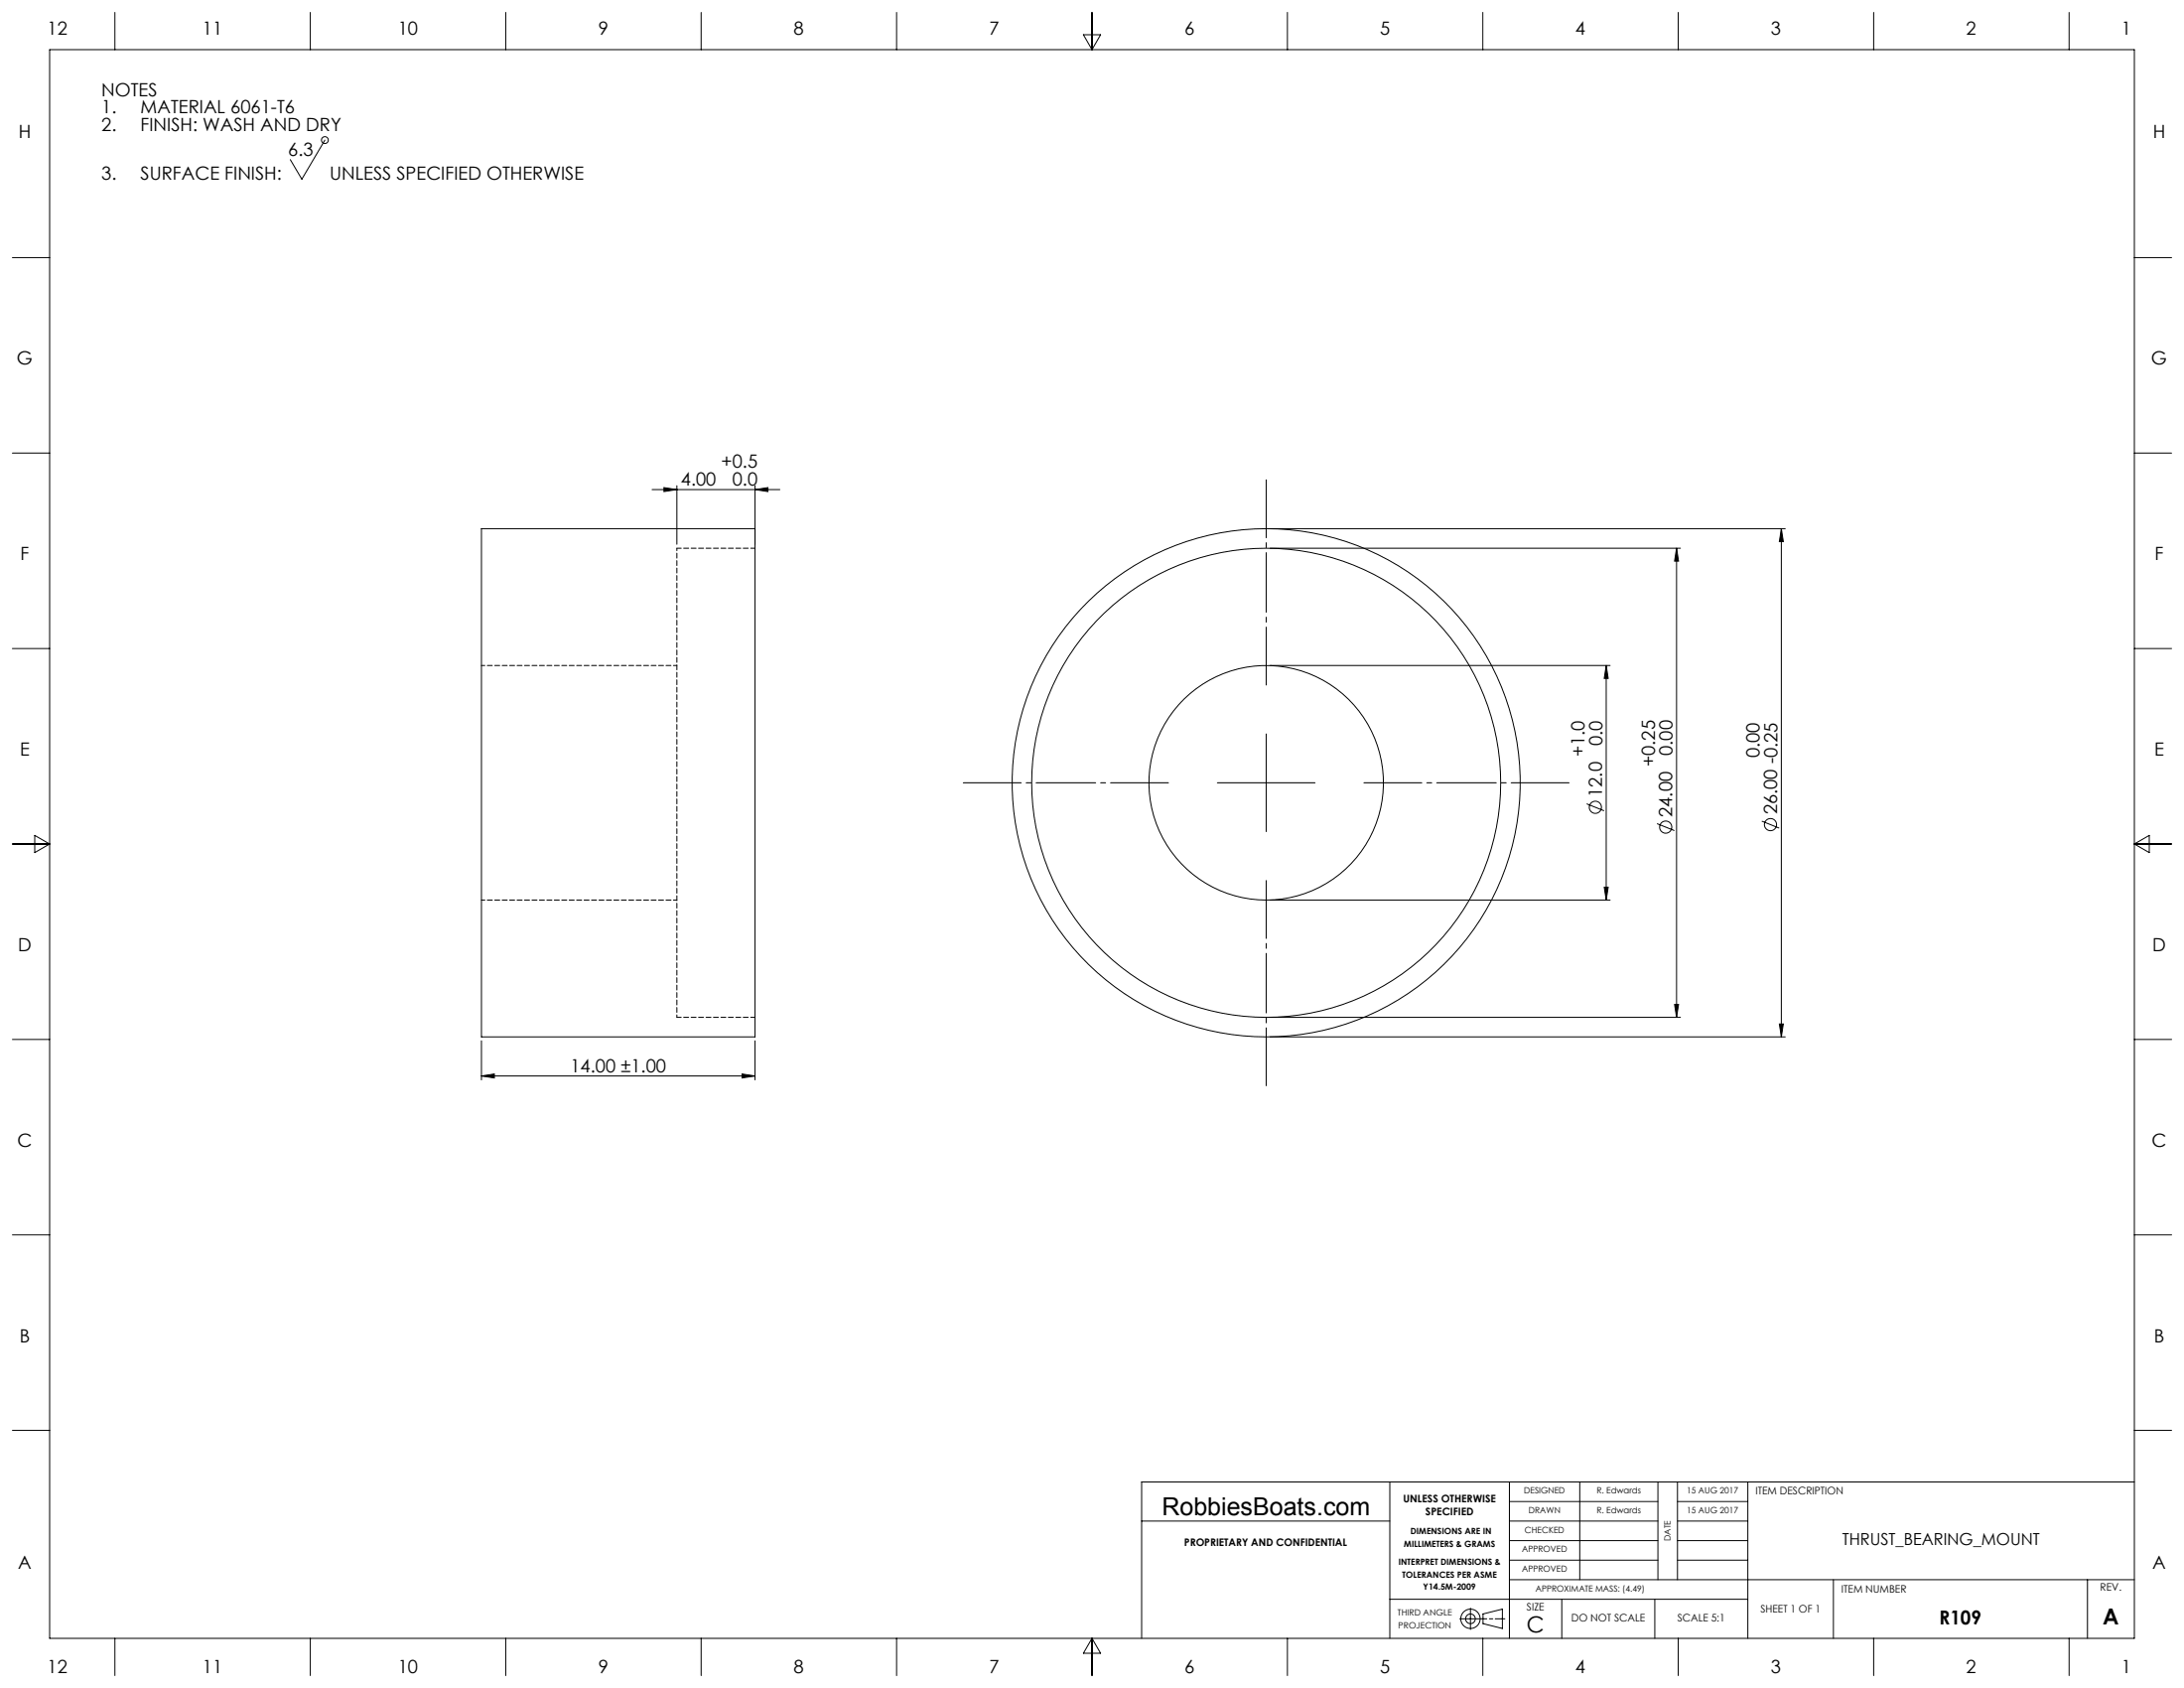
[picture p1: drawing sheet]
<svg xmlns="http://www.w3.org/2000/svg" width="559mm" height="432mm" viewBox="0 0 559 432" stroke-linecap="round" stroke-linejoin="round" font-family="sans-serif">
<g fill="none" stroke="#000" stroke-width=".25">
<path d="M12.7 12.7h533.4v406.4h-533.4zM29.4 3.2v9.5M79.4 3.2v9.5M129.4 3.2v9.5M179.4 3.2v9.5M229.4 3.2v9.5M277.2 8.9h4.4l-2.2 3.8zM279.4 3.2v9.5M329.4 3.2v9.5M379.4 3.2v9.5M429.4 3.2v9.5M479.4 3.2v9.5"/>
<path d="M529.4 3.2v9.5M83.1 35.8l-5.9 10-2.9-5M3.2 65.9h9.5M546.1 65.9h9.5M3.2 115.9h9.5M546.1 115.9h9.5M123.2 135.2h70v130h-70zM166.8 125.2h32.7M169.9 124.7l3.3 .5-3.3 .5zM173.2 124.2v15M193.2 125.2l3.3-.5v1zM193.2 124.2v15"/>
<path d="M325 135.2h131.8M455.8 135.2v130M455.8 135.2l.5 3.3h-1zM325 140.2h105M429 140.2v120M429 140.2l.5 3.3h-1zM3.2 165.9h9.5M325 170.2h87M411 170.2l.5 3.3h-1zM411 170.2v60M546.1 165.9h9.5M324 187.7v25"/>
<path d="M3.2 215.9h9.5M8.9 213.7l3.8 2.2-3.8 2.2zM311.5 200.2h25M406 205.6l4.4 1.8M424 210.7l4.4 1.8M450.8 210.1l4.4 1.7M546.1 215.9h9.5M546.1 215.9l3.8-2.2v4.4zM325 230.2h87M410.5 226.9h1l-.5 3.3zM428.5 256.9h1l-.5 3.3zM3.2 265.9h9.5"/>
<path d="M123.2 275.2l3.3-.5v1zM123.2 266.2v10M123.2 275.2h70M189.9 274.7l3.3 .5-3.3 .5zM193.2 266.2v10M325 260.2h105M325 265.2h131.8M455.3 261.9h1l-.5 3.3zM546.1 265.9h9.5M3.2 315.9h9.5M546.1 315.9h9.5M3.2 365.9h9.5"/>
<path d="M355.6 379.1v40M386.2 379.1v40M404.2 379.1v25M424.2 379.1v25M429.2 379.1v25M447.2 379.1v40M546.1 365.9h9.5M546.1 379.1h-254v40M292.1 389.1h63.5M386.2 389.1h38M386.2 384.1h38M386.2 394.1h38"/>
<path d="M386.2 399.1h38M429.2 389.1h18M429.2 384.1h18M429.2 394.1h18M429.2 399.1h18M29.4 419.1v9.5M79.4 419.1v9.5M129.4 419.1v9.5M179.4 419.1v9.5M229.4 419.1v9.5M279.4 419.1v9.5M279.4 419.1l2.2 3.8h-4.4z"/>
<path d="M329.4 419.1v9.5M355.6 409.1h91.6M373.5 414.1h6.9M376.2 411.4v5.4M379.4 419.1v9.5M379.4 412.9l5-1.3v5l-5-1.3zM381.1 414.1h.9M382.6 414.1h2.4M386.2 404.1h159.9M399.6 409.1v10M423.4 409.1v10M429.4 419.1v9.5"/>
<path d="M469.1 404.1v15M479.4 419.1v9.5M529.4 419.1v9.5M534.1 404.1v15"/>
<circle cx="83.1" cy="35.8" r=".88"/>
<circle cx="324" cy="200.2" r="30"/>
<circle cx="324" cy="200.2" r="65"/>
<circle cx="324" cy="200.2" r="60"/>
<circle cx="408.2" cy="206.5" r="1.56"/>
<circle cx="426.2" cy="211.6" r="1.56"/>
<circle cx="453" cy="210.9" r="1.56"/>
<circle cx="376.2" cy="414.1" r="1.24"/>
<circle cx="376.2" cy="414.1" r="2.47"/>
</g>
<path d="M324 175.2v-52.5M299 200.2h-52.5M349 200.2h52.5M324 225.2v52.5" fill="none" stroke="#000" stroke-width=".25" stroke-dasharray="15.2 1.3 1.3 1.3" stroke-dashoffset=".4"/>
<g fill="#000">
<path d="M193.2 125.2l3.3-.5v1zM169.9 124.7l3.3 .5-3.3 .5z"/>
<path d="M429 140.2l.5 3.3h-1zM428.5 256.9h1l-.5 3.3zM455.8 135.2l.5 3.3h-1zM455.3 261.9h1l-.5 3.3zM411 170.2l.5 3.3h-1zM410.5 226.9h1l-.5 3.3z"/>
<path d="M123.2 275.2l3.3-.5v1zM189.9 274.7l3.3 .5-3.3 .5z"/>
</g>
<path d="M173.2 140.2v120" fill="none" stroke="#000" stroke-width=".25" stroke-dasharray="1.3 .6" stroke-dashoffset=".6"/>
<path d="M193.2 140.2h-20M173.2 260.2h20" fill="none" stroke="#000" stroke-width=".25" stroke-dasharray="1.3 .6" stroke-dashoffset=".2"/>
<path d="M173.2 170.2h-50M123.2 230.2h50" fill="none" stroke="#000" stroke-width=".25" stroke-dasharray="1.3 .6" stroke-dashoffset=".4"/>
<text font-size="6.3" x="297.3" y="387.6">RobbiesBoats.com</text>
<g font-size="5.7">
<text x="390.6" y="417.6">C</text>
<text x="538" y="415.6">A</text>
</g>
<text font-size="4.9" x="496.2" y="415.5">R109</text>
<g font-size="4.7">
<text x="12.1" y="8.8">12</text>
<text x="51.8" y="8.8">11</text>
<text x="101.8" y="8.8">10</text>
<text x="153.1" y="8.8">9</text>
<text x="203.1" y="8.8">8</text>
<text x="253.1" y="8.8">7</text>
<text x="303.1" y="8.8">6</text>
<text x="353.1" y="8.8">5</text>
<text x="403.1" y="8.8">4</text>
<text x="453.1" y="8.8">3</text>
<text x="503.1" y="8.8">2</text>
<text x="542.8" y="8.8">1</text>
<text x="26" y="24.6">NOTES</text>
<text x="26" y="29.1">1.</text>
<text x="36" y="29.1">MATERIAL 6061-T6</text>
<text x="4.7" y="35.4">H</text>
<text x="26" y="33.6">2.</text>
<text x="36" y="33.6">FINISH: WASH AND DRY</text>
<text x="550.8" y="35.4">H</text>
<text x="73.7" y="39.8">6.3</text>
<text x="26" y="45.9">3.</text>
<text x="36" y="45.9">SURFACE FINISH:</text>
<text x="84.4" y="45.9">UNLESS SPECIFIED OTHERWISE</text>
<text x="4.3" y="93.3">G</text>
<text x="550.4" y="93.3">G</text>
<text x="184.6" y="119.7">+0.5</text>
<text x="174.2" y="124.2">4.00</text>
<text x="187.4" y="124.2">0.0</text>
<text x="5.2" y="143.3">F</text>
<text x="551.3" y="143.3">F</text>
<text x="410" y="190.8" transform="rotate(-90 410 190.8)">0.0</text>
<text x="5.1" y="193.3">E</text>
<text x="405.4" y="193.6" transform="rotate(-90 405.4 193.6)">+1.0</text>
<text x="423.4" y="196.1" transform="rotate(-90 423.4 196.1)">+0.25</text>
<text x="428" y="193.2" transform="rotate(-90 428 193.2)">0.00</text>
<text x="450.2" y="193.9" transform="rotate(-90 450.2 193.9)">0.00</text>
<text x="551.2" y="193.3">E</text>
<text x="409.9" y="203.9" transform="rotate(-90 409.9 203.9)">12.0</text>
<text x="427.9" y="209" transform="rotate(-90 427.9 209)">24.00</text>
<text x="454.7" y="208.4" transform="rotate(-90 454.7 208.4)">26.00 -0.25</text>
<text x="4.6" y="243.3">D</text>
<text x="550.7" y="243.3">D</text>
<text x="145.9" y="274.2">14.00 ±1.00</text>
<text x="4.5" y="293.3">C</text>
<text x="550.6" y="293.3">C</text>
<text x="5" y="343.3">B</text>
<text x="551.1" y="343.3">B</text>
<text x="4.6" y="401.3">A</text>
<text x="550.7" y="401.3">A</text>
<text x="12.1" y="427.9">12</text>
<text x="51.8" y="427.9">11</text>
<text x="101.8" y="427.9">10</text>
<text x="153.1" y="427.9">9</text>
<text x="203.1" y="427.9">8</text>
<text x="253.1" y="427.9">7</text>
<text x="303.1" y="427.9">6</text>
<text x="353.1" y="427.9">5</text>
<text x="403.1" y="427.9">4</text>
<text x="453.1" y="427.9">3</text>
<text x="503.1" y="427.9">2</text>
<text x="542.8" y="427.9">1</text>
</g>
<text font-size="4.2" x="471.4" y="395.3">THRUST_BEARING_MOUNT</text>
<g font-size="2.7">
<text x="449.2" y="382.4">ITEM DESCRIPTION</text>
<text x="359" y="384.2">UNLESS OTHERWISE</text>
<text x="364.7" y="387.7">SPECIFIED</text>
<text x="303" y="395.4">PROPRIETARY AND CONFIDENTIAL</text>
<text x="471.2" y="407.4">ITEM NUMBER</text>
<text x="537.4" y="406.9">REV.</text>
<text x="390.7" y="411.9">SIZE</text>
<text x="450.5" y="412.4">SHEET 1 OF 1</text>
<text x="402" y="414.8">DO NOT SCALE</text>
<text x="429.2" y="414.9">SCALE 5:1</text>
</g>
<g font-size="2.2">
<text x="390" y="382.1">DESIGNED</text>
<text x="408.5" y="382.1">R. Edwards</text>
<text x="431.6" y="382.1">15 AUG 2017</text>
<text x="391.1" y="387.1">DRAWN</text>
<text x="408.5" y="387.1">R. Edwards</text>
<text x="431.6" y="387.1">15 AUG 2017</text>
<text x="359.2" y="395.7">MILLIMETERS &amp; GRAMS</text>
<text x="360.9" y="392.5">DIMENSIONS ARE IN</text>
<text x="390.1" y="392.1">CHECKED</text>
<text x="427.5" y="394.2" transform="rotate(-90 427.5 394.2)">DATE</text>
<text x="357.8" y="400.4">INTERPRET DIMENSIONS &amp;</text>
<text x="389.4" y="397.1">APPROVED</text>
<text x="358.8" y="403.5">TOLERANCES PER ASME</text>
<text x="364.1" y="406.7">Y14.5M-2009</text>
<text x="389.4" y="402">APPROVED</text>
<text x="392.9" y="407.1">APPROXIMATE MASS: (4.49)</text>
<text x="357.6" y="413.3">THIRD ANGLE</text>
<text x="357.8" y="416.6">PROJECTION</text>
</g>
</svg>
